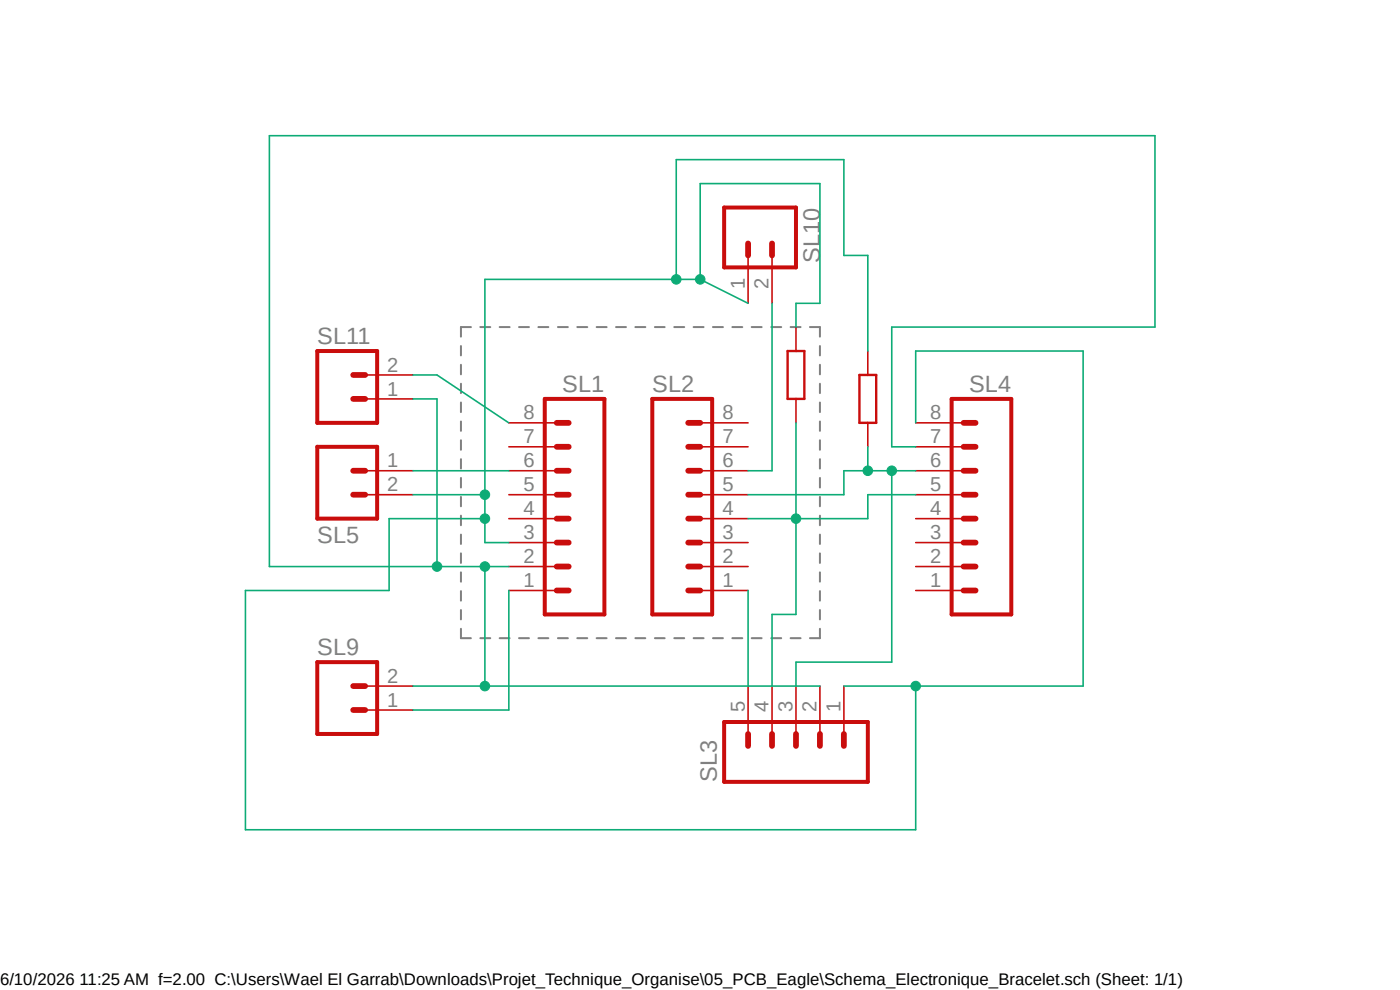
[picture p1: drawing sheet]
<?xml version="1.0" encoding="utf-8"?>
<!DOCTYPE eagle SYSTEM "eagle.dtd">
<eagle version="9.6.2">
<drawing>
<settings>
<setting alwaysvectorfont="no"/>
<setting verticaltext="up"/>
</settings>
<grid distance="0.1" unitdist="inch" unit="inch" style="lines" multiple="1" display="no" altdistance="0.01" altunitdist="inch" altunit="inch"/>
<schematic xreflabel="%F%N/%S.%C%R" xrefpart="/%S.%C%R">
<libraries>
<library name="con-amp-quick">
<symbols>
<symbol name="M08">
<wire x1="1.27" y1="-10.16" x2="-5.08" y2="-10.16" width="0.4064" layer="94"/>
<wire x1="-1.27" y1="-2.54" x2="0" y2="-2.54" width="0.6096" layer="94"/>
<wire x1="-1.27" y1="-5.08" x2="0" y2="-5.08" width="0.6096" layer="94"/>
<wire x1="-1.27" y1="-7.62" x2="0" y2="-7.62" width="0.6096" layer="94"/>
<wire x1="-5.08" y1="12.7" x2="-5.08" y2="-10.16" width="0.4064" layer="94"/>
<wire x1="1.27" y1="-10.16" x2="1.27" y2="12.7" width="0.4064" layer="94"/>
<wire x1="-5.08" y1="12.7" x2="1.27" y2="12.7" width="0.4064" layer="94"/>
<wire x1="-1.27" y1="2.54" x2="0" y2="2.54" width="0.6096" layer="94"/>
<wire x1="-1.27" y1="0" x2="0" y2="0" width="0.6096" layer="94"/>
<wire x1="-1.27" y1="5.08" x2="0" y2="5.08" width="0.6096" layer="94"/>
<wire x1="-1.27" y1="7.62" x2="0" y2="7.62" width="0.6096" layer="94"/>
<wire x1="-1.27" y1="10.16" x2="0" y2="10.16" width="0.6096" layer="94"/>
<text x="-5.08" y="-12.7" size="1.778" layer="96">&gt;VALUE</text>
<text x="-5.08" y="13.462" size="1.778" layer="95">&gt;NAME</text>
<pin name="1" x="5.08" y="-7.62" visible="pad" length="middle" direction="pas" swaplevel="1" rot="R180"/>
<pin name="2" x="5.08" y="-5.08" visible="pad" length="middle" direction="pas" swaplevel="1" rot="R180"/>
<pin name="3" x="5.08" y="-2.54" visible="pad" length="middle" direction="pas" swaplevel="1" rot="R180"/>
<pin name="4" x="5.08" y="0" visible="pad" length="middle" direction="pas" swaplevel="1" rot="R180"/>
<pin name="5" x="5.08" y="2.54" visible="pad" length="middle" direction="pas" swaplevel="1" rot="R180"/>
<pin name="6" x="5.08" y="5.08" visible="pad" length="middle" direction="pas" swaplevel="1" rot="R180"/>
<pin name="7" x="5.08" y="7.62" visible="pad" length="middle" direction="pas" swaplevel="1" rot="R180"/>
<pin name="8" x="5.08" y="10.16" visible="pad" length="middle" direction="pas" swaplevel="1" rot="R180"/>
</symbol>
<symbol name="M05">
<wire x1="3.81" y1="-7.62" x2="-2.54" y2="-7.62" width="0.4064" layer="94"/>
<wire x1="1.27" y1="0" x2="2.54" y2="0" width="0.6096" layer="94"/>
<wire x1="1.27" y1="-2.54" x2="2.54" y2="-2.54" width="0.6096" layer="94"/>
<wire x1="1.27" y1="-5.08" x2="2.54" y2="-5.08" width="0.6096" layer="94"/>
<wire x1="-2.54" y1="7.62" x2="-2.54" y2="-7.62" width="0.4064" layer="94"/>
<wire x1="3.81" y1="-7.62" x2="3.81" y2="7.62" width="0.4064" layer="94"/>
<wire x1="-2.54" y1="7.62" x2="3.81" y2="7.62" width="0.4064" layer="94"/>
<wire x1="1.27" y1="5.08" x2="2.54" y2="5.08" width="0.6096" layer="94"/>
<wire x1="1.27" y1="2.54" x2="2.54" y2="2.54" width="0.6096" layer="94"/>
<text x="-2.54" y="-10.16" size="1.778" layer="96">&gt;VALUE</text>
<text x="-2.54" y="8.382" size="1.778" layer="95">&gt;NAME</text>
<pin name="1" x="7.62" y="-5.08" visible="pad" length="middle" direction="pas" swaplevel="1" rot="R180"/>
<pin name="2" x="7.62" y="-2.54" visible="pad" length="middle" direction="pas" swaplevel="1" rot="R180"/>
<pin name="3" x="7.62" y="0" visible="pad" length="middle" direction="pas" swaplevel="1" rot="R180"/>
<pin name="4" x="7.62" y="2.54" visible="pad" length="middle" direction="pas" swaplevel="1" rot="R180"/>
<pin name="5" x="7.62" y="5.08" visible="pad" length="middle" direction="pas" swaplevel="1" rot="R180"/>
</symbol>
<symbol name="M02">
<wire x1="3.81" y1="-2.54" x2="-2.54" y2="-2.54" width="0.4064" layer="94"/>
<wire x1="1.27" y1="2.54" x2="2.54" y2="2.54" width="0.6096" layer="94"/>
<wire x1="1.27" y1="0" x2="2.54" y2="0" width="0.6096" layer="94"/>
<wire x1="-2.54" y1="5.08" x2="-2.54" y2="-2.54" width="0.4064" layer="94"/>
<wire x1="3.81" y1="-2.54" x2="3.81" y2="5.08" width="0.4064" layer="94"/>
<wire x1="-2.54" y1="5.08" x2="3.81" y2="5.08" width="0.4064" layer="94"/>
<text x="-2.54" y="-5.08" size="1.778" layer="96">&gt;VALUE</text>
<text x="-2.54" y="5.842" size="1.778" layer="95">&gt;NAME</text>
<pin name="1" x="7.62" y="0" visible="pad" length="middle" direction="pas" swaplevel="1" rot="R180"/>
<pin name="2" x="7.62" y="2.54" visible="pad" length="middle" direction="pas" swaplevel="1" rot="R180"/>
</symbol>
</symbols>
<devicesets>
<deviceset name="MA08" prefix="SL" uservalue="yes">
<gates>
<gate name="G$1" symbol="M08" x="-2.54" y="0"/>
</gates>
<devices>
<device name="" package="08PA">
<connects>
<connect gate="G$1" pin="1" pad="1"/>
<connect gate="G$1" pin="2" pad="2"/>
<connect gate="G$1" pin="3" pad="3"/>
<connect gate="G$1" pin="4" pad="4"/>
<connect gate="G$1" pin="5" pad="5"/>
<connect gate="G$1" pin="6" pad="6"/>
<connect gate="G$1" pin="7" pad="7"/>
<connect gate="G$1" pin="8" pad="8"/>
</connects>
<package3dinstances>
<package3dinstance package3d_urn="urn:adsk.eagle:package:5975/1"/>
</package3dinstances>
<technologies>
<technology name="">
<attribute name="MF" value="" constant="no"/>
<attribute name="MPN" value="" constant="no"/>
<attribute name="OC_FARNELL" value="unknown" constant="no"/>
<attribute name="OC_NEWARK" value="unknown" constant="no"/>
<attribute name="POPULARITY" value="0" constant="no"/>
</technology>
</technologies>
</device>
</devices>
</deviceset>
<deviceset name="MA05" prefix="SL" uservalue="yes">
<gates>
<gate name="G$1" symbol="M05" x="-2.54" y="0"/>
</gates>
<devices>
<device name="" package="05PA">
<connects>
<connect gate="G$1" pin="1" pad="1"/>
<connect gate="G$1" pin="2" pad="2"/>
<connect gate="G$1" pin="3" pad="3"/>
<connect gate="G$1" pin="4" pad="4"/>
<connect gate="G$1" pin="5" pad="5"/>
</connects>
<package3dinstances>
<package3dinstance package3d_urn="urn:adsk.eagle:package:5972/1"/>
</package3dinstances>
<technologies>
<technology name="">
<attribute name="MF" value="" constant="no"/>
<attribute name="MPN" value="" constant="no"/>
<attribute name="OC_FARNELL" value="unknown" constant="no"/>
<attribute name="OC_NEWARK" value="unknown" constant="no"/>
<attribute name="POPULARITY" value="0" constant="no"/>
</technology>
</technologies>
</device>
</devices>
</deviceset>
<deviceset name="MA02" prefix="SL" uservalue="yes">
<gates>
<gate name="G$1" symbol="M02" x="-2.54" y="0"/>
</gates>
<devices>
<device name="" package="02PA">
<connects>
<connect gate="G$1" pin="1" pad="1"/>
<connect gate="G$1" pin="2" pad="2"/>
</connects>
<package3dinstances>
<package3dinstance package3d_urn="urn:adsk.eagle:package:5970/1"/>
</package3dinstances>
<technologies>
<technology name="">
<attribute name="MF" value="" constant="no"/>
<attribute name="MPN" value="" constant="no"/>
<attribute name="OC_FARNELL" value="unknown" constant="no"/>
<attribute name="OC_NEWARK" value="unknown" constant="no"/>
<attribute name="POPULARITY" value="1" constant="no"/>
</technology>
</technologies>
</device>
</devices>
</deviceset>
</devicesets>
</library>
<library name="docu-dummy">
<symbols>
<symbol name="RESISTOR">
<wire x1="-2.54" y1="-0.889" x2="2.54" y2="-0.889" width="0.254" layer="94"/>
<wire x1="2.54" y1="0.889" x2="-2.54" y2="0.889" width="0.254" layer="94"/>
<wire x1="2.54" y1="-0.889" x2="2.54" y2="0" width="0.254" layer="94"/>
<wire x1="2.54" y1="0" x2="2.54" y2="0.889" width="0.254" layer="94"/>
<wire x1="-2.54" y1="-0.889" x2="-2.54" y2="0" width="0.254" layer="94"/>
<wire x1="-2.54" y1="0" x2="-2.54" y2="0.889" width="0.254" layer="94"/>
<wire x1="-5.08" y1="0" x2="-2.54" y2="0" width="0.1524" layer="94"/>
<wire x1="2.54" y1="0" x2="5.08" y2="0" width="0.1524" layer="94"/>
</symbol>
</symbols>
<devicesets>
<deviceset name="R" prefix="R">
<gates>
<gate name="G$1" symbol="RESISTOR" x="0" y="0"/>
</gates>
<devices>
<device name="">
<technologies>
<technology name=""/>
</technologies>
</device>
</devices>
</deviceset>
</devicesets>
</library>
</libraries>
<attributes>
</attributes>
<variantdefs>
</variantdefs>
<classes>
<class number="0" name="default" width="0" drill="0">
</class>
</classes>
<groups>
<schematic_group name="ESP32"/>
</groups>
<parts>
<part name="SL1" library="con-amp-quick" deviceset="MA08" device="" package3d_urn="urn:adsk.eagle:package:5975/1" value="ESP32_LEFT"/>
<part name="SL2" library="con-amp-quick" deviceset="MA08" device="" package3d_urn="urn:adsk.eagle:package:5975/1" value="ESP32_RIGHT"/>
<part name="SL3" library="con-amp-quick" deviceset="MA05" device="" package3d_urn="urn:adsk.eagle:package:5972/1" value="MAX30102"/>
<part name="SL4" library="con-amp-quick" deviceset="MA08" device="" package3d_urn="urn:adsk.eagle:package:5975/1" value="MPU6050"/>
<part name="SL5" library="con-amp-quick" deviceset="MA02" device="" package3d_urn="urn:adsk.eagle:package:5970/1" value="BUZZER"/>
<part name="SL9" library="con-amp-quick" deviceset="MA02" device="" package3d_urn="urn:adsk.eagle:package:5970/1" value="ON_OFF_SWITCH"/>
<part name="SL10" library="con-amp-quick" deviceset="MA02" device="" package3d_urn="urn:adsk.eagle:package:5970/1" value="POWER_INPUT"/>
<part name="SL11" library="con-amp-quick" deviceset="MA02" device="" package3d_urn="urn:adsk.eagle:package:5970/1" value="POWER_INPUT"/>
<part name="R2" library="docu-dummy" deviceset="R" device=""/>
<part name="R3" library="docu-dummy" deviceset="R" device=""/>
</parts>
<sheets>
<sheet>
<plain>
</plain>
<instances>
<instance part="SL1" gate="G$1" x="152.4" y="96.52" smashed="yes" rot="MR0" grouprefs="ESP32">
<attribute name="NAME" x="157.48" y="109.982" size="1.778" layer="95" rot="MR0"/>
</instance>
<instance part="SL2" gate="G$1" x="167.64" y="96.52" smashed="yes" grouprefs="ESP32">
<attribute name="NAME" x="162.56" y="109.982" size="1.778" layer="95"/>
</instance>
<instance part="SL3" gate="G$1" x="177.8" y="71.12" smashed="yes" rot="R90">
<attribute name="NAME" x="169.418" y="68.58" size="1.778" layer="95" rot="R90"/>
</instance>
<instance part="SL4" gate="G$1" x="195.58" y="96.52" smashed="yes" rot="MR0">
<attribute name="NAME" x="200.66" y="109.982" size="1.778" layer="95" rot="MR0"/>
</instance>
<instance part="SL5" gate="G$1" x="129.54" y="101.6" smashed="yes" rot="MR180">
<attribute name="NAME" x="127" y="95.758" size="1.778" layer="95" rot="MR180"/>
</instance>
<instance part="SL9" gate="G$1" x="129.54" y="76.2" smashed="yes">
<attribute name="NAME" x="127" y="82.042" size="1.778" layer="95"/>
</instance>
<instance part="SL10" gate="G$1" x="172.72" y="127" smashed="yes" rot="R270">
<attribute name="NAME" x="178.562" y="129.54" size="1.778" layer="95" rot="R270"/>
</instance>
<instance part="SL11" gate="G$1" x="129.54" y="109.22" smashed="yes">
<attribute name="NAME" x="127" y="115.062" size="1.778" layer="95"/>
</instance>
<instance part="R2" gate="G$1" x="185.42" y="109.22" smashed="yes" rot="R90"/>
<instance part="R3" gate="G$1" x="177.8" y="111.76" smashed="yes" rot="R90"/>
</instances>
<busses>
</busses>
<nets>
<net name="NC_MPU_XDA" class="0">
<segment>
<pinref part="SL2" gate="G$1" pin="4"/>
<pinref part="SL4" gate="G$1" pin="5"/>
<wire x1="190.5" y1="99.06" x2="185.42" y2="99.06" width="0.1524" layer="91"/>
<wire x1="185.42" y1="99.06" x2="185.42" y2="96.52" width="0.1524" layer="91"/>
<wire x1="185.42" y1="96.52" x2="177.8" y2="96.52" width="0.1524" layer="91"/>
<wire x1="177.8" y1="96.52" x2="172.72" y2="96.52" width="0.1524" layer="91"/>
<wire x1="177.8" y1="96.52" x2="177.8" y2="86.36" width="0.1524" layer="91"/>
<junction x="177.8" y="96.52"/>
<wire x1="177.8" y1="106.68" x2="177.8" y2="96.52" width="0.1524" layer="91"/>
<pinref part="SL3" gate="G$1" pin="4"/>
<wire x1="175.26" y1="78.74" x2="175.26" y2="86.36" width="0.1524" layer="91"/>
<wire x1="175.26" y1="86.36" x2="177.8" y2="86.36" width="0.1524" layer="91"/>
</segment>
</net>
<net name="NC_MPU_XCL" class="0">
<segment>
<pinref part="SL2" gate="G$1" pin="5"/>
<wire x1="172.72" y1="99.06" x2="182.88" y2="99.06" width="0.1524" layer="91"/>
<wire x1="182.88" y1="99.06" x2="182.88" y2="101.6" width="0.1524" layer="91"/>
<pinref part="SL4" gate="G$1" pin="6"/>
<wire x1="182.88" y1="101.6" x2="185.42" y2="101.6" width="0.1524" layer="91"/>
<wire x1="185.42" y1="101.6" x2="187.96" y2="101.6" width="0.1524" layer="91"/>
<wire x1="187.96" y1="101.6" x2="190.5" y2="101.6" width="0.1524" layer="91"/>
<wire x1="187.96" y1="81.28" x2="187.96" y2="101.6" width="0.1524" layer="91"/>
<junction x="187.96" y="101.6"/>
<wire x1="185.42" y1="104.14" x2="185.42" y2="101.6" width="0.1524" layer="91"/>
<junction x="185.42" y="101.6"/>
<pinref part="SL3" gate="G$1" pin="3"/>
<wire x1="187.96" y1="81.28" x2="177.8" y2="81.28" width="0.1524" layer="91"/>
<wire x1="177.8" y1="81.28" x2="177.8" y2="78.74" width="0.1524" layer="91"/>
</segment>
</net>
<net name="N$6" class="0">
<segment>
<pinref part="SL4" gate="G$1" pin="8"/>
<wire x1="190.5" y1="106.68" x2="190.5" y2="114.3" width="0.1524" layer="91"/>
<wire x1="190.5" y1="114.3" x2="208.28" y2="114.3" width="0.1524" layer="91"/>
<wire x1="208.28" y1="114.3" x2="208.28" y2="78.74" width="0.1524" layer="91"/>
<wire x1="208.28" y1="78.74" x2="190.5" y2="78.74" width="0.1524" layer="91"/>
<wire x1="190.5" y1="78.74" x2="190.5" y2="63.5" width="0.1524" layer="91"/>
<wire x1="190.5" y1="63.5" x2="119.38" y2="63.5" width="0.1524" layer="91"/>
<wire x1="119.38" y1="63.5" x2="119.38" y2="88.9" width="0.1524" layer="91"/>
<wire x1="119.38" y1="88.9" x2="134.62" y2="88.9" width="0.1524" layer="91"/>
<wire x1="134.62" y1="88.9" x2="134.62" y2="96.52" width="0.1524" layer="91"/>
<wire x1="177.8" y1="119.38" x2="177.8" y2="116.84" width="0.1524" layer="91"/>
<wire x1="177.8" y1="119.38" x2="180.34" y2="119.38" width="0.1524" layer="91"/>
<wire x1="180.34" y1="119.38" x2="180.34" y2="132.08" width="0.1524" layer="91"/>
<wire x1="180.34" y1="132.08" x2="167.64" y2="132.08" width="0.1524" layer="91"/>
<pinref part="SL10" gate="G$1" pin="1"/>
<wire x1="172.72" y1="119.38" x2="167.64" y2="121.92" width="0.1524" layer="91"/>
<wire x1="167.64" y1="121.92" x2="165.1" y2="121.92" width="0.1524" layer="91"/>
<wire x1="185.42" y1="114.3" x2="185.42" y2="124.46" width="0.1524" layer="91"/>
<wire x1="185.42" y1="124.46" x2="182.88" y2="124.46" width="0.1524" layer="91"/>
<wire x1="182.88" y1="124.46" x2="182.88" y2="134.62" width="0.1524" layer="91"/>
<wire x1="182.88" y1="134.62" x2="165.1" y2="134.62" width="0.1524" layer="91"/>
<wire x1="165.1" y1="134.62" x2="165.1" y2="121.92" width="0.1524" layer="91"/>
<junction x="165.1" y="121.92"/>
<wire x1="167.64" y1="132.08" x2="167.64" y2="121.92" width="0.1524" layer="91"/>
<junction x="167.64" y="121.92"/>
<wire x1="165.1" y1="121.92" x2="144.78" y2="121.92" width="0.1524" layer="91"/>
<wire x1="144.78" y1="93.98" x2="144.78" y2="96.52" width="0.1524" layer="91"/>
<wire x1="144.78" y1="96.52" x2="144.78" y2="99.06" width="0.1524" layer="91"/>
<wire x1="144.78" y1="99.06" x2="144.78" y2="121.92" width="0.1524" layer="91"/>
<wire x1="134.62" y1="96.52" x2="144.78" y2="96.52" width="0.1524" layer="91"/>
<junction x="144.78" y="96.52"/>
<pinref part="SL3" gate="G$1" pin="1"/>
<wire x1="182.88" y1="78.74" x2="190.5" y2="78.74" width="0.1524" layer="91"/>
<junction x="190.5" y="78.74"/>
<pinref part="SL1" gate="G$1" pin="3"/>
<wire x1="147.32" y1="93.98" x2="144.78" y2="93.98" width="0.1524" layer="91"/>
<pinref part="SL5" gate="G$1" pin="2"/>
<wire x1="137.16" y1="99.06" x2="144.78" y2="99.06" width="0.1524" layer="91"/>
<junction x="144.78" y="99.06"/>
</segment>
</net>
<net name="N$4" class="0">
<segment>
<pinref part="SL5" gate="G$1" pin="1"/>
<wire x1="137.16" y1="101.6" x2="147.32" y2="101.6" width="0.1524" layer="91"/>
<pinref part="SL1" gate="G$1" pin="6"/>
</segment>
</net>
<net name="N$3" class="0">
<segment>
<pinref part="SL9" gate="G$1" pin="1"/>
<pinref part="SL1" gate="G$1" pin="1"/>
<wire x1="137.16" y1="76.2" x2="147.32" y2="76.2" width="0.1524" layer="91"/>
<wire x1="147.32" y1="76.2" x2="147.32" y2="88.9" width="0.1524" layer="91"/>
</segment>
</net>
<net name="N$2" class="0">
<segment>
<pinref part="SL11" gate="G$1" pin="2"/>
<pinref part="SL1" gate="G$1" pin="8"/>
<wire x1="137.16" y1="111.76" x2="139.7" y2="111.76" width="0.1524" layer="91"/>
<wire x1="139.7" y1="111.76" x2="147.32" y2="106.68" width="0.1524" layer="91"/>
</segment>
</net>
<net name="N$9" class="0">
<segment>
<pinref part="SL10" gate="G$1" pin="2"/>
<pinref part="SL2" gate="G$1" pin="6"/>
<wire x1="175.26" y1="119.38" x2="175.26" y2="101.6" width="0.1524" layer="91"/>
<wire x1="175.26" y1="101.6" x2="172.72" y2="101.6" width="0.1524" layer="91"/>
</segment>
</net>
<net name="LED" class="0">
<segment>
<pinref part="SL4" gate="G$1" pin="7"/>
<wire x1="190.5" y1="104.14" x2="187.96" y2="104.14" width="0.1524" layer="91"/>
<wire x1="187.96" y1="104.14" x2="187.96" y2="116.84" width="0.1524" layer="91"/>
<wire x1="187.96" y1="116.84" x2="215.9" y2="116.84" width="0.1524" layer="91"/>
<wire x1="215.9" y1="116.84" x2="215.9" y2="137.16" width="0.1524" layer="91"/>
<wire x1="215.9" y1="137.16" x2="121.92" y2="137.16" width="0.1524" layer="91"/>
<wire x1="121.92" y1="137.16" x2="121.92" y2="91.44" width="0.1524" layer="91"/>
<pinref part="SL9" gate="G$1" pin="2"/>
<wire x1="137.16" y1="78.74" x2="144.78" y2="78.74" width="0.1524" layer="91"/>
<wire x1="144.78" y1="78.74" x2="144.78" y2="91.44" width="0.1524" layer="91"/>
<pinref part="SL1" gate="G$1" pin="2"/>
<wire x1="144.78" y1="91.44" x2="147.32" y2="91.44" width="0.1524" layer="91"/>
<junction x="144.78" y="91.44"/>
<pinref part="SL11" gate="G$1" pin="1"/>
<wire x1="137.16" y1="109.22" x2="139.7" y2="109.22" width="0.1524" layer="91"/>
<wire x1="139.7" y1="109.22" x2="139.7" y2="91.44" width="0.1524" layer="91"/>
<wire x1="139.7" y1="91.44" x2="144.78" y2="91.44" width="0.1524" layer="91"/>
<junction x="139.7" y="91.44"/>
<wire x1="121.92" y1="91.44" x2="139.7" y2="91.44" width="0.1524" layer="91"/>
<pinref part="SL3" gate="G$1" pin="2"/>
<wire x1="180.34" y1="78.74" x2="144.78" y2="78.74" width="0.1524" layer="91"/>
<junction x="144.78" y="78.74"/>
</segment>
</net>
<net name="N$14" class="0">
<segment>
<pinref part="SL2" gate="G$1" pin="1"/>
<pinref part="SL3" gate="G$1" pin="5"/>
<wire x1="172.72" y1="88.9" x2="172.72" y2="78.74" width="0.1524" layer="91"/>
</segment>
</net>
</nets>
</sheet>
</sheets>
</schematic>
</drawing>
<compatibility>
<note version="8.2" severity="warning">
Since Version 8.2, EAGLE supports online libraries. The ids
of those online libraries will not be understood (or retained)
with this version.
</note>
<note version="8.3" severity="warning">
Since Version 8.3, EAGLE supports URNs for individual library
assets (packages, symbols, and devices). The URNs of those assets
will not be understood (or retained) with this version.
</note>
<note version="8.3" severity="warning">
Since Version 8.3, EAGLE supports the association of 3D packages
with devices in libraries, schematics, and board files. Those 3D
packages will not be understood (or retained) with this version.
</note>
<note version="9.5" severity="warning">
Since Version 9.5, EAGLE supports persistent groups with
schematics, and board files. Those persistent groups
will not be understood (or retained) with this version.
</note>
</compatibility>
</eagle>
